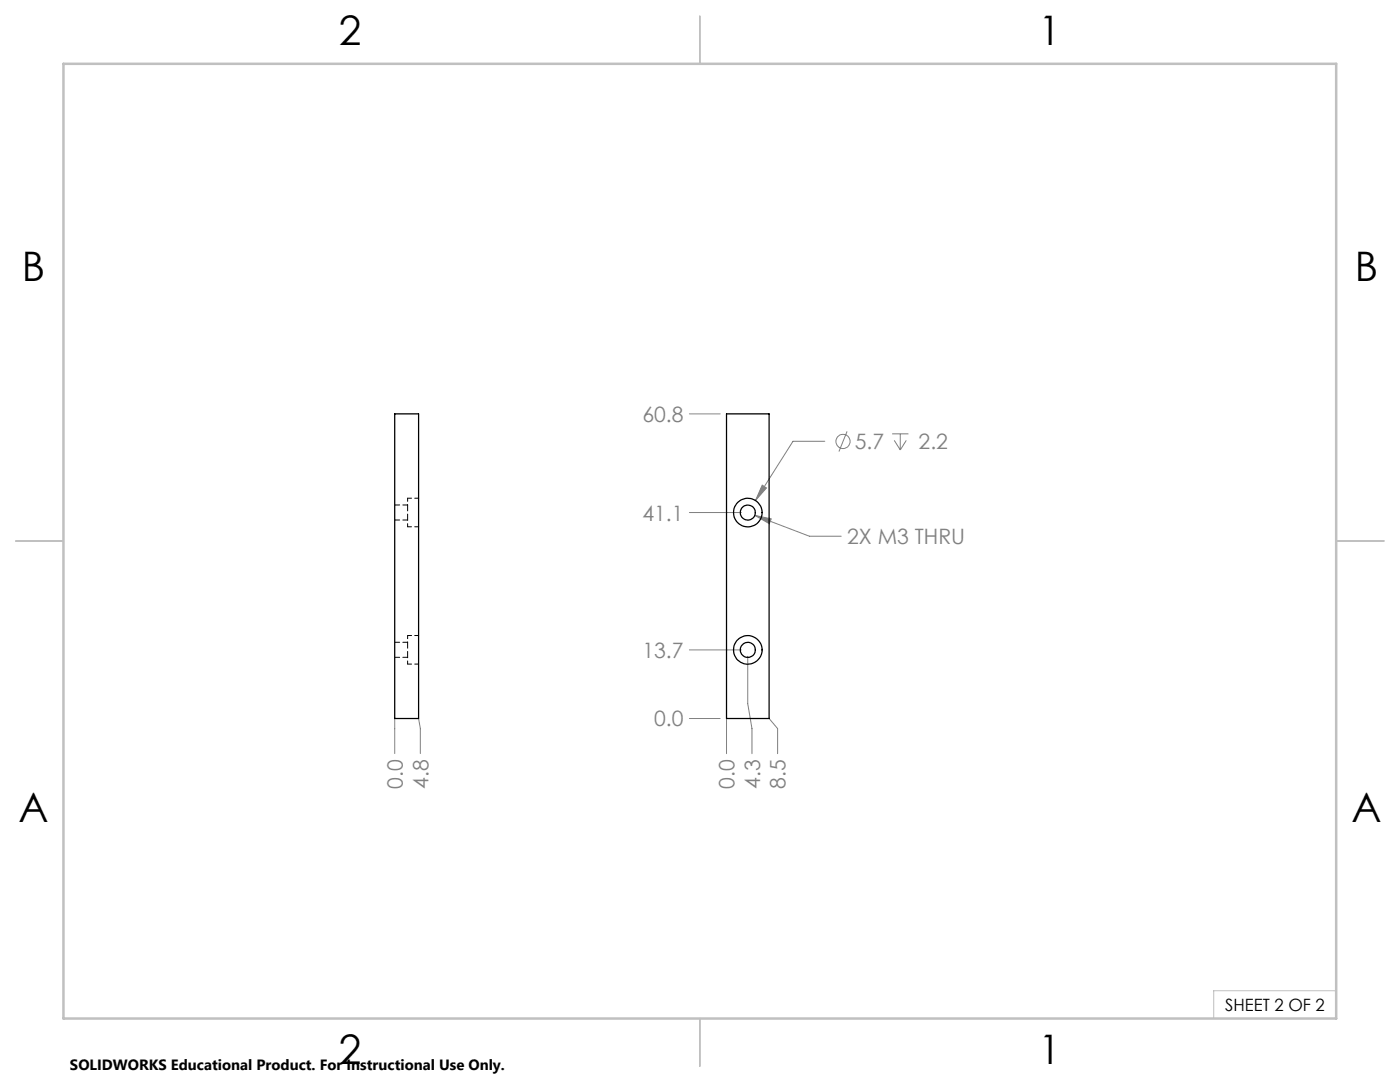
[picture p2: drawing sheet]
<svg xmlns="http://www.w3.org/2000/svg" width="279mm" height="216mm" viewBox="0 0 279 216" stroke-linecap="round" stroke-linejoin="round" font-family="sans-serif">
<g fill="none" stroke="#808080" stroke-width=".2">
<path d="M137.6 82.6h6.1M152.1 96.8l.9 .6-2.2 2.5zM164.6 88.1h-6.3l-7.5 11.8M169.1 86.1l-1.7 4M178 86.6h3.3M178.5 87.9l1.2 1.9M179.7 86.6v3.2M180.9 87.9l-1.2 1.9M137.6 102.3h10.4M150.6 102.8l3.3 .7-.4 1zM150.6 102.8l10.9 4.2h6.4M137.6 129.7h10.4"/>
<path d="M149.2 131v9.4l.9 5v5M78.8 143.4v7M83.5 143.4l.4 2v5M137.6 143.4h6.1M145 143.4v7M153.5 143.4l1.7 2v5"/>
<circle cx="168.2" cy="88.1" r="1.42"/>
</g>
<path d="M266.7 197.7h-24.5v5.5" fill="none" stroke="#c0c0c0" stroke-width=".2"/>
<path d="M139.7 3.2v9.5M3.1 107.9h9.6M266.7 107.9h9.5M139.7 203.2v9.6" fill="none" stroke="#c0c0c0" stroke-width=".25"/>
<path d="M12.7 12.7h254v190.5h-254z" fill="none" stroke="#c0c0c0" stroke-width=".5"/>
<path d="M152.1 96.8l-1.3 3.1 2.2-2.5zM150.6 102.8l2.9 1.7 .4-1z" fill="#808080"/>
<g fill="none" stroke="#000" stroke-width=".25">
<path d="M78.8 82.6h4.7v60.8h-4.7zM145 82.6h8.5v60.8h-8.5z"/>
<circle cx="149.2" cy="102.3" r="2.85"/>
<circle cx="149.2" cy="102.3" r="1.5"/>
<circle cx="149.2" cy="129.7" r="2.85"/>
<circle cx="149.2" cy="129.7" r="1.5"/>
</g>
<path d="M81.4 99.4v5.7M81.4 126.8v5.7" fill="none" stroke="#000" stroke-width=".2" stroke-dasharray="1.3 .6" stroke-dashoffset=".6"/>
<path d="M83.6 99.4h-2.2M81.4 105.1h2.2M81.4 132.5h2.2M83.6 126.8h-2.2" fill="none" stroke="#000" stroke-width=".2" stroke-dasharray="1.3 .6" stroke-dashoffset=".5"/>
<path d="M78.8 103.8h2.6M81.4 100.8h-2.6M78.8 131.2h2.6M81.4 128.2h-2.6" fill="none" stroke="#000" stroke-width=".2" stroke-dasharray="1.3 .6" stroke-dashoffset=".3"/>
<g font-size="8.1">
<text x="67.6" y="8.9">2</text>
<text x="207.3" y="8.9">1</text>
<text x="4.4" y="56.2">B</text>
<text x="270.4" y="56.2">B</text>
<text x="3.7" y="164.1">A</text>
<text x="269.7" y="164.1">A</text>
<text x="67.6" y="212.4">2</text>
<text x="207.3" y="212.4">1</text>
</g>
<g font-size="4.2" fill="#808080">
<text x="128.2" y="84.2">60.8</text>
<text x="170.6" y="89.6">5.7</text>
<text x="183.3" y="89.6">2.2</text>
<text x="128.2" y="103.9">41.1</text>
<text x="169.1" y="108.6">2X M3 THRU</text>
<text x="128.2" y="131.3">13.7</text>
<text x="130.6" y="145">0.0</text>
<text x="80.4" y="157.4" transform="rotate(-90 80.4 157.4)">0.0</text>
<text x="85.5" y="157.4" transform="rotate(-90 85.5 157.4)">4.8</text>
<text x="146.6" y="157.4" transform="rotate(-90 146.6 157.4)">0.0</text>
<text x="151.7" y="157.4" transform="rotate(-90 151.7 157.4)">4.3</text>
<text x="156.8" y="157.4" transform="rotate(-90 156.8 157.4)">8.5</text>
</g>
<text font-size="3.4" x="244.5" y="201.7">SHEET 2 OF 2</text>
<text font-size="3" x="14" y="213.5">SOLIDWORKS Educational Product. For Instructional Use Only.</text>
</svg>
